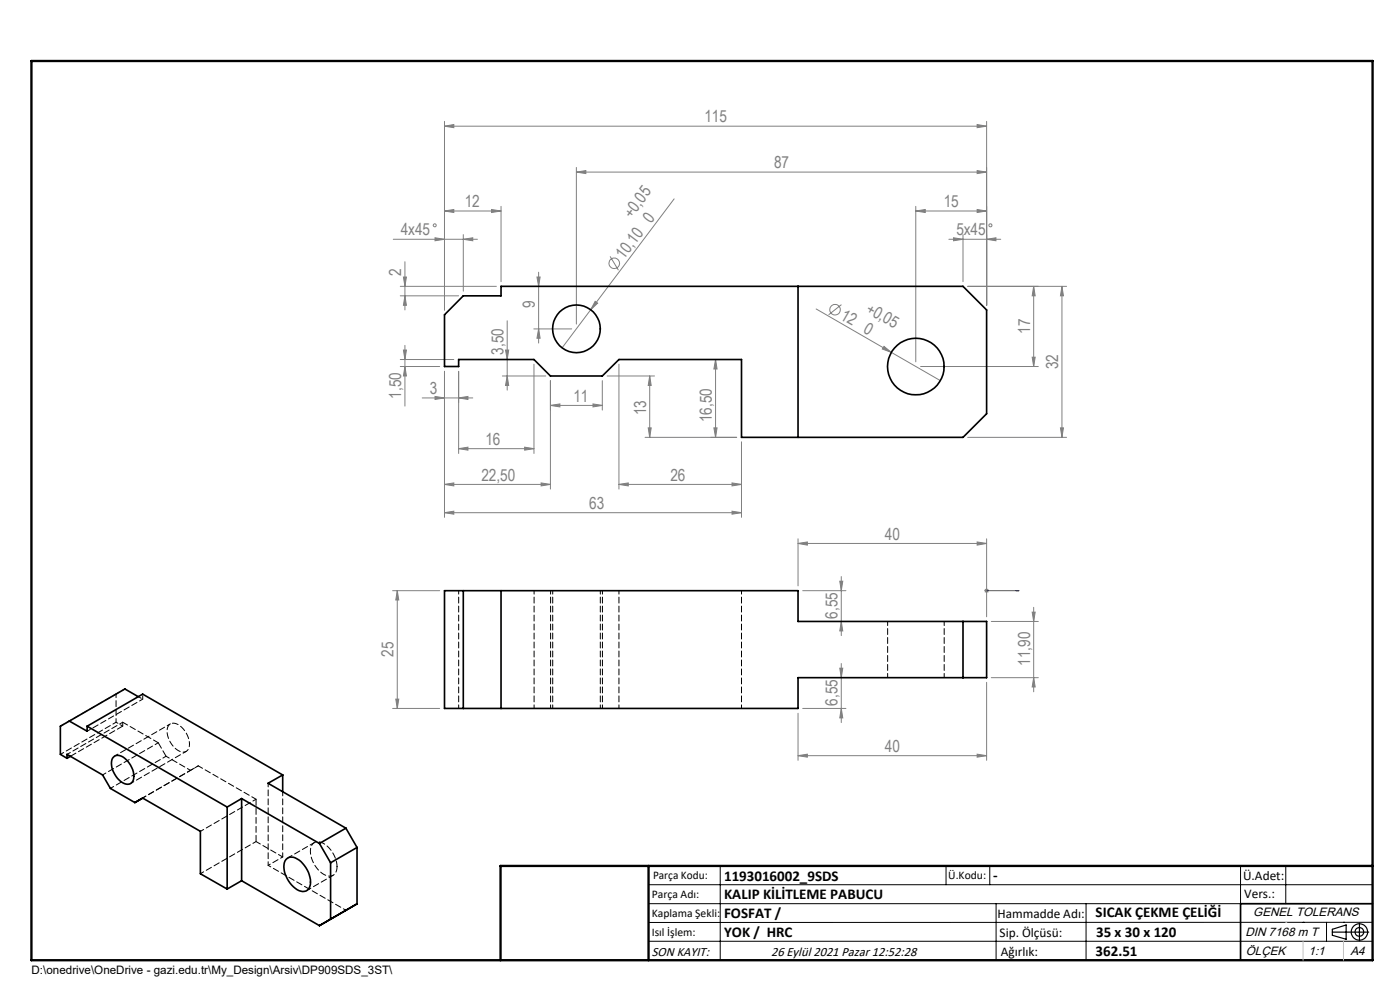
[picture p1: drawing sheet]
<svg xmlns="http://www.w3.org/2000/svg" width="297mm" height="210mm" viewBox="0 0 297 210" stroke-linecap="round" stroke-linejoin="round" font-family="sans-serif">
<g fill="none" stroke="#808080" stroke-width=".21">
<path d="M94.3 26.8l2-.4v.7zM94.3 25.7v40M94.3 26.8h115M122.3 36.5l2-.3v.6zM122.3 35.5v33.2M122.3 36.5h87M207.3 36.2l2 .3-2 .3zM207.3 26.4l2 .4-2 .3zM209.3 25.7v39.1M83.4 50.8h17.9M85.6 58.8h.6l-.3 1.9zM85.9 55.5v10.2"/>
<path d="M92.3 50.4l2 .4-2 .3zM94.3 44.8l2-.4v.7zM94.3 44.8h12M98.3 50.8l2-.4v.7zM98.3 49.8v12M104.3 44.4l2 .4-2 .3zM106.3 43.8v16M113.9 58.8h.7l-.3 1.9zM114.3 57.7v15.1M129.4 54.4l1.8 2.9M143 42.2l-23.8 31.6M194.3 44.8l2-.4v.7z"/>
<path d="M194.3 43.8v33M194.3 44.8h15M201.3 50.8h11M202.3 50.4l2 .4-2 .3zM204.3 49.8v10M207.3 44.4l2 .4-2 .3zM209.3 50.8l2-.4v.7zM84.9 60.7h20.4M84.9 62.8h12.4M84.9 76.3h11.4M84.9 77.7h8.4M85.6 74.3h.6l-.3 2z"/>
<path d="M85.9 62.8l.3 2h-.6zM85.9 73.3v12.8M85.9 77.7l.3 2.1h-.6zM94.3 78.8v30.9M97.3 78.8v17.4M106.6 79.8h9.2M107.2 74.3h.7l-.3 2zM107.6 79.8l.3 2h-.7zM107.6 68v14.8M113.2 69.8h8.1M113.3 77.2v19M114.3 69.8l.3 1.9h-.7z"/>
<path d="M126.3 63.9l.5 .4-1.5 1.4zM128.8 79.8h10.1M131.3 77.2v26.5M137.8 79.8v13M137.8 79.8l.3 2h-.6zM151.8 76.3l.3 2h-.7zM151.8 76.3v16.5M173.1 65.5l26.4 15.2M178.5 64.6l-2.7 2.2M187.5 73.5l1.6 1.2-1.9-.7zM195.3 77.7h25M219 75.8h.6l-.3 1.9z"/>
<path d="M219.3 60.7l.3 2.1h-.6zM219.3 60.7v17M225.3 60.7l.3 2.1h-.6zM225.3 60.7v32.1M226.3 60.7h-21M89.6 84.4h10.7M92.3 84.1l2 .3-2 .3zM97.3 84.4l2-.3v.6zM97.3 95.2l2-.3v.6zM97.3 95.2h16M111.3 94.9l2 .3-2 .3zM116.8 86l2-.3v.6z"/>
<path d="M116.8 80.7v23M116.8 86h11M125.8 85.7l2 .3-2 .3zM127.8 80.7v6.3M136.8 92.8h19.5M137.5 90.8h.6l-.3 2zM151.4 90.8h.7l-.3 2zM157.3 93.8v15.9M205.3 92.8h21M225 90.8h.6l-.3 2zM94.3 108.8l2-.4v.7zM94.3 108.8h63"/>
<path d="M94.3 102.8l2-.4v.7zM94.3 102.8h22.5M114.8 102.4l2 .4-2 .3zM131.3 102.8l2-.4v.7zM131.3 102.8h26M155.3 108.4l2 .4-2 .3zM155.3 102.4l2 .4-2 .3zM169.3 115.3l2-.3v.6zM169.3 114.3v10M169.3 115.3h40M207.3 115l2 .3-2 .3zM209.3 114.3v16.5"/>
<path d="M83.3 125.3h10M84.3 125.3l.3 2h-.6zM84.3 125.3v25M170.3 125.3h9.2M178.2 123.3h.6l-.3 2zM178.5 131.8l.3 2h-.6zM178.5 122.3v12.5M208.8 125.3h1M209 124.9l.7 .8M209.7 124.9l-.7 .8M210.3 131.8h10M219 129.8h.6l-.3 2z"/>
<path d="M219.3 128.8v17.9M83.3 150.3h10M84 148.3h.6l-.3 2zM169.3 151.3v10M170.3 150.3h9.2M178.2 141.7h.6l-.3 2zM178.5 150.3l.3 2h-.6zM178.5 140.7v12.6M207.3 160l2 .3-2 .3zM209.3 144.7v16.6M210.3 143.7h10M219.3 143.7l.3 2h-.6z"/>
<path d="M169.3 160.3l2-.3v.6zM169.3 160.3h40"/>
<circle cx="92.2" cy="47.8" r=".31"/>
<circle cx="130.3" cy="55.8" r="1.11"/>
<circle cx="210.1" cy="47.8" r=".32"/>
<circle cx="177.1" cy="65.7" r="1.11"/>
</g>
<g fill="none" stroke="#000" stroke-width=".25">
<path d="M282.6 197.7h7.8M282.6 197.1l3-.9v3l-3-.8zM288.4 195.8v3.8M106.2 203.7h185"/>
<circle cx="288.4" cy="197.7" r="1.74"/>
<circle cx="288.4" cy="197.7" r=".93"/>
</g>
<path d="M209.1 125.3h.3zM209.3 125.3h.1M209.3 125.3h6.9M216.2 125.3h-.7h.7" fill="none" stroke="#00f" stroke-width=".21"/>
<g fill="none" stroke="#000" stroke-width=".21">
<path d="M137.6 187.7h153.6M137.6 191.7h153.6M137.6 199.7h153.6M152.8 183.7v20M200.7 183.7v4M210 183.7v4M211.3 191.7v12M230.4 191.7v12M263.2 183.7v20M272.8 183.7v8M276.4 195.6h.1M281.4 195.6v4.1"/>
<path d="M285 195.6h.1M291.2 195.6l-153.6 .1"/>
</g>
<path d="M291.2 191.7h-28v12" fill="none" stroke="#000" stroke-width=".35"/>
<path d="M6.7 12.9h284.5v190.8h-284.5zM137.6 183.7v20M291.2 183.7h-185v20" fill="none" stroke="#000" stroke-width=".5"/>
<path d="M276.4 199.7v4M285 199.7v4" fill="none" stroke="#c0c0c0" stroke-width=".21"/>
<path d="M272.8 195.6h.1" fill="none" stroke="#c0c0c0" stroke-width=".25"/>
<path d="M215.5 125.3h.7zM209.1 125.3h.3z" fill="#00f"/>
<g fill="#808080">
<path d="M187.5 73.5l1.6 1.2-1.9-.7z"/>
<path d="M126.3 63.9l.5 .4-1.5 1.4z"/>
<path d="M114.8 102.4l2 .4-2 .3zM94.3 102.8l2-.4v.7z"/>
<path d="M207.3 115l2 .3-2 .3zM169.3 115.3l2-.3v.6z"/>
<path d="M131.3 102.8l2-.4v.7zM155.3 102.4l2 .4-2 .3z"/>
<path d="M194.3 44.8l2-.4v.7zM207.3 44.4l2 .4-2 .3zM122.3 36.5l2-.3v.6zM207.3 36.2l2 .3-2 .3zM94.3 26.8l2-.4v.7zM207.3 26.4l2 .4-2 .3zM202.3 50.4l2 .4-2 .3zM209.3 50.8l2-.4v.7z"/>
<path d="M116.8 86l2-.3v.6zM125.8 85.7l2 .3-2 .3z"/>
<path d="M111.3 94.9l2 .3-2 .3zM97.3 95.2l2-.3v.6z"/>
<path d="M85.6 74.3h.6l-.3 2zM85.9 77.7l.3 2.1h-.6z"/>
<path d="M178.5 131.8l.3 2h-.6zM178.2 123.3h.6l-.3 2z"/>
<path d="M151.8 76.3l.3 2h-.7zM151.4 90.8h.7l-.3 2z"/>
<path d="M137.5 90.8h.6l-.3 2zM137.8 79.8l.3 2h-.6z"/>
<path d="M178.5 150.3l.3 2h-.6zM178.2 141.7h.6l-.3 2z"/>
<path d="M84 148.3h.6l-.3 2zM84.3 125.3l.3 2h-.6z"/>
<path d="M219.3 143.7l.3 2h-.6zM219 129.8h.6l-.3 2z"/>
<path d="M225.3 60.7l.3 2.1h-.6zM225 90.8h.6l-.3 2z"/>
<path d="M219 75.8h.6l-.3 1.9zM219.3 60.7l.3 2.1h-.6z"/>
<path d="M113.9 58.8h.7l-.3 1.9zM114.3 69.8l.3 1.9h-.7zM85.6 58.8h.6l-.3 1.9zM85.9 62.8l.3 2h-.6z"/>
<path d="M107.6 79.8l.3 2h-.7zM107.2 74.3h.7l-.3 2z"/>
<path d="M92.3 84.1l2 .3-2 .3zM97.3 84.4l2-.3v.6z"/>
<path d="M94.3 44.8l2-.4v.7zM104.3 44.4l2 .4-2 .3zM92.3 50.4l2 .4-2 .3zM98.3 50.8l2-.4v.7z"/>
<path d="M94.3 108.8l2-.4v.7zM155.3 108.4l2 .4-2 .3z"/>
<path d="M169.3 160.3l2-.3v.6zM207.3 160l2 .3-2 .3z"/>
</g>
<g fill="none" stroke="#000" stroke-width=".35">
<path d="M98.3 62.8h8v-2.1h98l5 5v22.1l-5 5h-47v-16.5h-26l-3.5 3.5h-11l-3.5-3.5h-16v1.4h-3v-10.9zM169.3 60.7v32.1M94.3 125.3h75v6.5h40v11.9h-40v6.6h-75zM98.3 125.3v25M106.3 125.3v25M204.3 131.8v11.9M14.7 153l-1.9 1v6l1.4 .9M14.7 153l3.8 2.1v-1.1M18.5 154l29.7 17.2M18.5 154l11.8-6.8 29.7 17.2M29.3 147.8l-2.8-1.7-11.8 6.9M14.2 160.9v-.9l7.6 4.4 1.6 2.8 5.2 3 1.7-.9 12.2 7v9l5.7 3.3"/>
<path d="M14.9 160.4l-.7 .5M24.1 160.6a1.9 1.9 0 0 1 2.6 .5 4.4 4.4 0 0 1 1.5 4.7 1.61 1.61 0 0 1-2.6 0 4.5 4.5 0 0 1-1.7-5zM48.2 171.2v17.4M51.3 169.4l-3.1 1.8M51.3 169.4l16.5 9.5M51.3 169.4v17.4M60 164.4l-3.1 1.7 16.5 9.6M60 164.4v3.5M67.8 178.9l2.3 4.1M73.4 175.7l-5.6 3.2M73.4 175.7l2.3 4.1M75.7 179.8v11.9l-7.9 4.6-16.5-9.5"/>
<path d="M75.7 179.8l-5.6 3.2M51.3 186.8l-3.1 1.8M60.7 182.3a2 2 0 0 1 2.8 .1 5.8 5.8 0 0 1 2.3 5.6 1.79 1.79 0 0 1-3.1 .4 5.9 5.9 0 0 1-2.4-5.4zM70.1 183v12"/>
<circle cx="122.3" cy="69.7" r="5.1"/>
<circle cx="194.3" cy="77.8" r="6"/>
</g>
<g fill="none" stroke="#000" stroke-width=".21" stroke-dasharray="1.3 .6" stroke-dashoffset=".5">
<path d="M113.3 125.3v25M117.3 125.3v25M127.8 125.3v25M131.3 125.3v25M12.8 154l11.8-6.8M24.6 147.2l1.9-1.1M24.6 147.2v6M29.3 147.8l1 .5M30.3 148.3v-1.1M30.3 148.3l-11.8 6.8M33.6 157.6l-11.8 6.8M36.1 153.6l-11.7 6.8"/>
<path d="M97.3 150.3v-25M116.8 150.3v-25M127.4 150.3v-25M157.3 150.3v-25M12.8 160l11.8-6.8M14.3 160l11.7-6.8M23.4 167.2l11.8-6.8M27.7 166.2l11.8-6.8M35.2 160.4l5.2 3M40.4 163.4l-10.1 5.9M42.1 162.5l-11.8 6.8M42.5 176.3l11.8-6.8"/>
<path d="M56.9 166.1v17.5M42.5 185.3l11.8-6.8"/>
</g>
<path d="M188.3 131.8v11.9M26 153.2v.8M200.3 143.7v-11.9M60 167.9v13.9" fill="none" stroke="#000" stroke-width=".21" stroke-dasharray="1.3 .6" stroke-dashoffset=".4"/>
<path d="M26 153.2l7.6 4.4M71.5 183.8a5.6 5.6 0 0 0-4-5.2 1.69 1.69 0 0 0-1.7 2 5.6 5.6 0 0 0 4 5.2 1.69 1.69 0 0 0 1.7-2" fill="none" stroke="#000" stroke-width=".21" stroke-dasharray="1.3 .6" stroke-dashoffset=".1"/>
<path d="M73.4 193.1l-16.5-9.5" fill="none" stroke="#000" stroke-width=".21" stroke-dasharray="1.3 .6" stroke-dashoffset=".6"/>
<path d="M24.6 153.2l1.4 .8M56.9 183.6l3.1-1.8" fill="none" stroke="#000" stroke-width=".21" stroke-dasharray="1.3 .6" stroke-dashoffset=".8"/>
<path d="M54.3 178.5l5.7 3.3M54.3 169.5l-12.2-7" fill="none" stroke="#000" stroke-width=".21" stroke-dasharray="1.3 .6" stroke-dashoffset=".2"/>
<path d="M15 160.4l11-6.4M54.3 169.5v9" fill="none" stroke="#000" stroke-width=".21" stroke-dasharray="1.3 .6"/>
<path d="M40.2 157.8a4.7 4.7 0 0 0-3.5-4.4 1.59 1.59 0 0 0-1.2 2.1 4.6 4.6 0 0 0 3.4 4 1.41 1.41 0 0 0 1.3-1.7" fill="none" stroke="#000" stroke-width=".21" stroke-dasharray="1.3 .6" stroke-dashoffset=".7"/>
<path d="M42.1 162.5l-1.7 .9" fill="none" stroke="#000" stroke-width=".21" stroke-dasharray="1.3 .6" stroke-dashoffset="1"/>
<path d="M35.2 160.4l-1.6-2.8" fill="none" stroke="#000" stroke-width=".21" stroke-dasharray="1.3 .6" stroke-dashoffset="-.1"/>
<path d="M66.7 178.7l-5.6 3.3M65.1 188.9l5.6-3.2" fill="none" stroke="#000" stroke-width=".21" stroke-dasharray="1.3 .6" stroke-dashoffset=".3"/>
<g font-size="3.5" fill="#808080">
<text x="149.4" y="25.9">115</text>
<text x="164.2" y="35.7">87</text>
<text x="98.6" y="43.9">12</text>
<text x="134" y="46.4" transform="rotate(-53 134 46.4)">+0,05</text>
<text x="138.1" y="47.5" transform="rotate(-53 138.1 47.5)">0</text>
<text x="200.2" y="43.9">15</text>
<text x="85" y="49.9">4x45</text>
<text x="202.9" y="49.9">5</text>
<text x="204.5" y="49.9">x45</text>
<text x="85.1" y="58.6" transform="rotate(-90 85.1 58.6)">2</text>
<text x="132.4" y="55.1" transform="rotate(-53 132.4 55.1)">10,10</text>
<text x="113.5" y="65.4" transform="rotate(-90 113.5 65.4)">9</text>
<text x="178.1" y="67.6" transform="rotate(30 178.1 67.6)">12</text>
<text x="183" y="70.4" transform="rotate(30 183 70.4)">0</text>
<text x="183.5" y="66.1" transform="rotate(30 183.5 66.1)">+0,05</text>
<text x="218.5" y="70.8" transform="rotate(-90 218.5 70.8)">17</text>
<text x="106.8" y="75.2" transform="rotate(-90 106.8 75.2)">3,50</text>
<text x="91.2" y="83.6">3</text>
<text x="224.5" y="78.3" transform="rotate(-90 224.5 78.3)">32</text>
<text x="85.1" y="84.5" transform="rotate(-90 85.1 84.5)">1,50</text>
<text x="121.6" y="85.2">11</text>
<text x="137.1" y="88.1" transform="rotate(-90 137.1 88.1)">13</text>
<text x="151" y="89.6" transform="rotate(-90 151 89.6)">16,50</text>
<text x="103" y="94.4">16</text>
<text x="102.1" y="102">22,50</text>
<text x="142.2" y="102">26</text>
<text x="125" y="107.9">63</text>
<text x="187.7" y="114.5">40</text>
<text x="177.7" y="131.3" transform="rotate(-90 177.7 131.3)">6,55</text>
<text x="83.5" y="139.4" transform="rotate(-90 83.5 139.4)">25</text>
<text x="218.5" y="141.3" transform="rotate(-90 218.5 141.3)">11,90</text>
<text x="177.7" y="149.7" transform="rotate(-90 177.7 149.7)">6,55</text>
<text x="187.7" y="159.5">40</text>
</g>
<g font-size="3.2">
<text x="153.6" y="186.8">1193016002_9SDS</text>
<text x="153.6" y="190.8">KALIP KİLİTLEME PABUCU</text>
<text x="210.7" y="186.6">-</text>
<text x="153.6" y="194.8">FOSFAT /</text>
<text x="232.4" y="194.5">SICAK ÇEKME ÇELİĞİ</text>
<text x="153.6" y="198.8">YOK / HRC</text>
<text x="232.4" y="202.8">362.51</text>
<text x="232.5" y="198.8">35 x 30 x 120</text>
</g>
<g font-size="2.8">
<text x="263.7" y="186.7">Ü.Adet:</text>
<text x="263.9" y="190.5">Vers.:</text>
<text x="211.6" y="194.8">Hammadde Adı:</text>
<text x="138.3" y="202.8">SON KAYIT:</text>
<text x="163.6" y="202.8">26 Eylül 2021 Pazar 12:52:28</text>
<text x="212.1" y="198.7">Sip. Ölçüsü:</text>
<text x="212.3" y="202.7">Ağırlık:</text>
</g>
<g font-size="2.6">
<text x="265.9" y="194.4">GENEL TOLERANS</text>
<text x="264.2" y="198.5">DIN 7168 m T</text>
<text x="264.3" y="202.6">ÖLÇEK</text>
<text x="277.6" y="202.6">1:1</text>
<text x="286.5" y="202.6">A4</text>
</g>
<g font-size="2.5">
<text x="138.3" y="190.5">Parça Adı:</text>
<text x="138.5" y="186.5">Parça Kodu:</text>
<text x="201.2" y="186.5">Ü.Kodu:</text>
<text x="138.3" y="194.5">Kaplama Şekli:</text>
<text x="138.3" y="198.6">Isıl İşlem:</text>
<text x="6.7" y="206.7">D:\onedrive\OneDrive - gazi.edu.tr\My_Design\Arsiv\DP909SDS_3ST\</text>
</g>
</svg>
